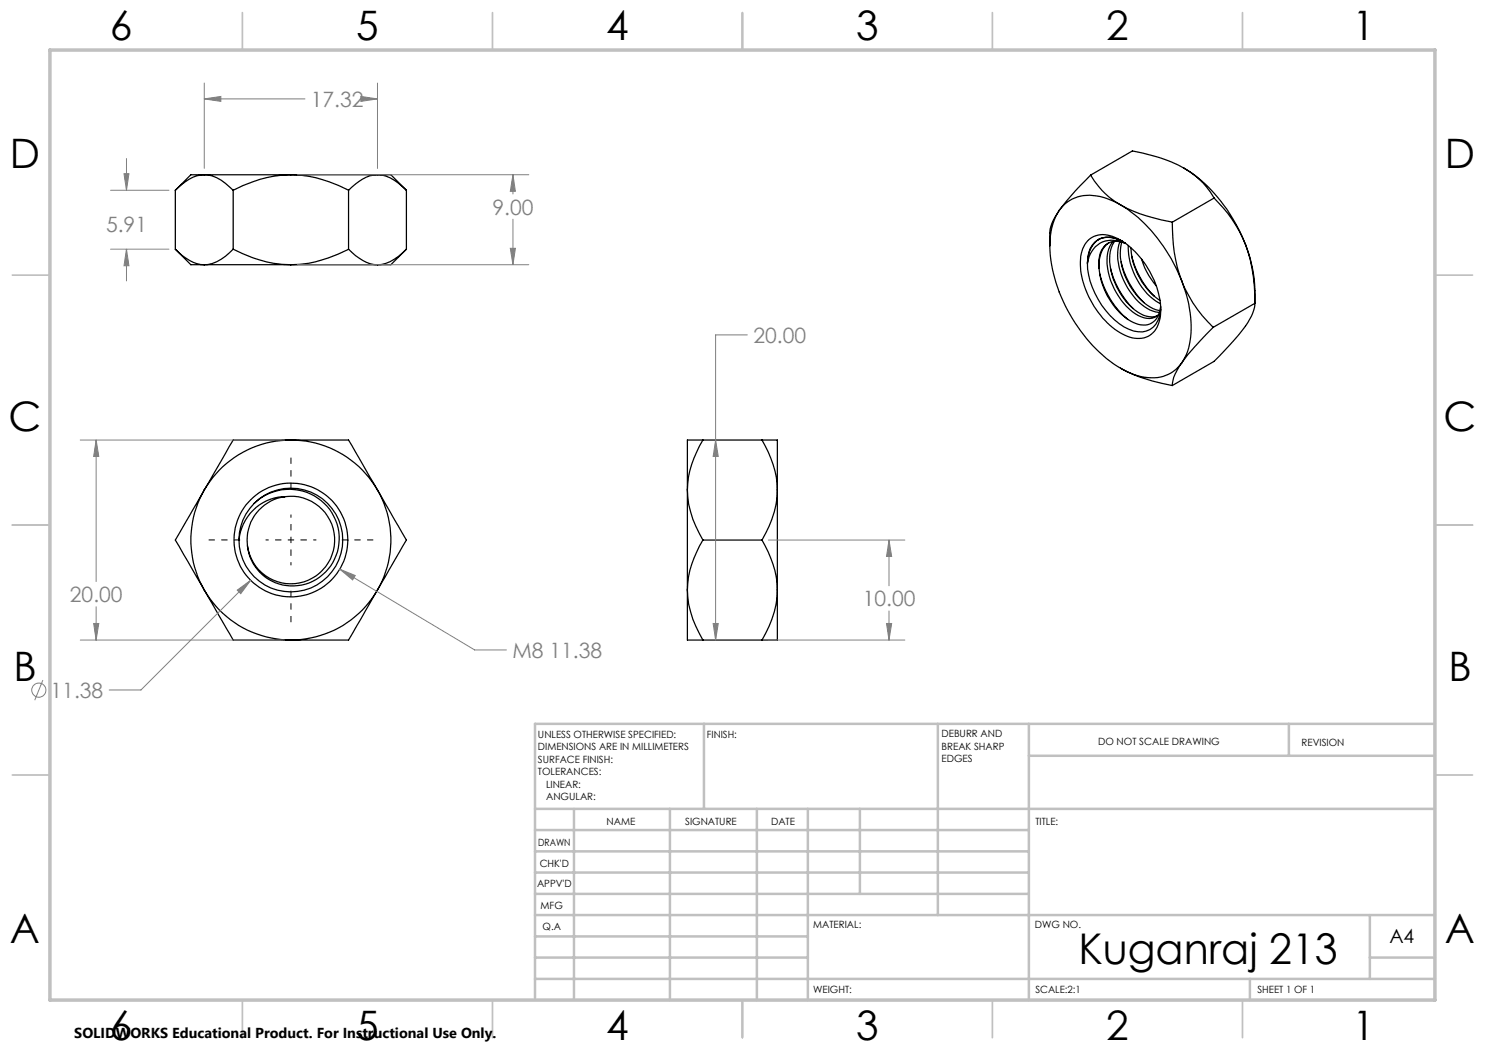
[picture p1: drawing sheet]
<svg xmlns="http://www.w3.org/2000/svg" width="297mm" height="210mm" viewBox="0 0 297 210" stroke-linecap="round" stroke-linejoin="round" font-family="sans-serif">
<g fill="none" stroke="#000" stroke-width=".25">
<path d="M35.1 38.1v11.7M40.9 35a7.3 7.3 0 0 1 4.9 2.3l.8 .8M40.9 35h17.3M40.9 35a8.7 8.7 0 0 0-5.8 3.1M40.9 35h-2.7l-3.1 3.1M46.6 38.1v11.7M58.2 35a24.8 24.8 0 0 0-11.6 3.1M58.2 35a25.8 25.8 0 0 1 11.5 3.1M58.2 35h17.3M69.7 38.1v11.7M75.5 35a8.7 8.7 0 0 0-5.8 3.1M75.5 35a7.3 7.3 0 0 1 5 2.3l.8 .8"/>
<path d="M75.5 35h2.7l3.1 3.1M81.3 38.1v11.7M218.1 35a16 16 0 0 0 6 6M218.1 35l-3.1 3.2-3.2 3.9M236.8 33.6a31.9 31.9 0 0 0-10.3-3.4l-8.4 4.8M236.8 33.6a15.3 15.3 0 0 1 6 6M236.8 33.6a30.8 30.8 0 0 1 12.3 15.3M242.8 39.6a26.9 26.9 0 0 1 6.3 9.3M242.8 39.6l-8.3 4.8M35.1 49.8a8.7 8.7 0 0 0 5.8 3.1M35.1 49.8l3.1 3.1h2.7M40.9 52.9h17.3"/>
<path d="M46.6 49.8a8.7 8.7 0 0 1-5.7 3.1M46.6 49.8a25.7 25.7 0 0 0 11.6 3.1M58.2 52.9h17.3M69.7 49.8a8.7 8.7 0 0 0 5.8 3.1M69.7 49.8a26 26 0 0 1-11.5 3.1M81.3 49.8a9 9 0 0 1-5.8 3.1M81.3 49.8l-3.1 3.1h-2.7M211.8 42.1a15.4 15.4 0 0 0-1.3 11.8 32 32 0 0 0 12.9 19.3l.7 .5M211.8 42.1a8.1 8.1 0 0 0-1.8 4.5v2.6M217.5 48.2a4.9 4.9 0 0 1 6-.5 17.5 17.5 0 0 1 8.6 14.8 4.9 4.9 0 0 1-3.3 5.1 8.1 8.1 0 0 1-6.8-2.6 17.8 17.8 0 0 1-5.9-12.6 6.4 6.4 0 0 1 1.4-4.2zM217.5 52.7a5 5 0 0 1 7.1-4.2l.5 .2a3.6 3.6 0 0 0-5.3 3.4v1.6M217.5 52.7a16.3 16.3 0 0 0 7.3 12.7 5 5 0 0 0 5.8 0 5.4 5.4 0 0 0 1.5-4"/>
<path d="M217.5 52.6v.1M219.6 47.9a4.9 4.9 0 0 0-2.1 4.7M219.6 47.9a4.8 4.8 0 0 1 4.9 .4 5.3 5.3 0 0 0-4.9-.4zM219.8 47.9a5.4 5.4 0 0 0-2.3 4.7M219.8 53.7a14 14 0 0 0 6.8 10.8 3.5 3.5 0 0 0 5.5-2.7v-.6M220 54.8a17 17 0 0 0 5.6 9.1M221.8 48.6a5.4 5.4 0 0 0-2 5.1M222.1 53.7a17.4 17.4 0 0 0 4.5 8M222.6 48.3a7.5 7.5 0 0 0-.7 6.9 12.8 12.8 0 0 0 6.3 8.2 2.97 2.97 0 0 0 3.6-.5M222.9 48.3a7.6 7.6 0 0 0-.5 6.6 13 13 0 0 0 6.3 8.2 3.8 3.8 0 0 0 2.7 .1M224 48.3a11.9 11.9 0 0 0 2.6 10.7 7.5 7.5 0 0 0 5.3 3.5M224.1 41a10.7 10.7 0 0 0-9.1-1.4l-2 1.1-1.2 1.4"/>
<path d="M224.1 41a31 31 0 0 1 12.3 15.2M224.1 41a33.9 33.9 0 0 0 10.4 3.4M224.2 52.4a16.8 16.8 0 0 0 4.6 8.1M224.4 48.4a12 12 0 0 0 2.7 10.3 8.3 8.3 0 0 0 4.9 3.4M225.7 49.1a13.5 13.5 0 0 0 6.4 11.6M226.2 49.6a13.9 13.9 0 0 0 5.8 10.5M226.3 51.2a17 17 0 0 0 4.6 8.1M228.3 51.8l1 2.5 1.9 2.8M234.5 44.4a31.6 31.6 0 0 0 1.9 11.8M236.4 56.2a25.4 25.4 0 0 0 6.2 9.3M236.4 56.2a20.8 20.8 0 0 1 .9 14.7l-.9 1.7M249.1 48.9a32.4 32.4 0 0 1 1.9 11.8"/>
<path d="M249.1 48.9a26.8 26.8 0 0 1 1.9 9.2v2.6M224.1 73.7a31.3 31.3 0 0 0 10.4 3.4M236.4 72.6a7.5 7.5 0 0 1-8.1 2.7l-2.1-.6-2.1-1M236.4 72.6l-1 1.5a5.9 5.9 0 0 0-.9 3M242.6 65.5a60.2 60.2 0 0 0-6.2 7.1M251 60.7a8.9 8.9 0 0 1-2.5 5.3l-2.6 3-3.1 3.3-8.3 4.8M251 60.7l-8.4 4.8M40.9 98a20 20 0 0 0 0 20M40.9 98l-5.8 10 5.8 10M57 99.3a9.5 9.5 0 0 0-9.2 8.7M57 99.3a8.8 8.8 0 0 0-7.5 9.9M57 99.3a8.8 8.8 0 0 1 9.9 7.5 8.8 8.8 0 0 1-7.5 9.9 8.8 8.8 0 0 1-9.9-7.5"/>
<path d="M57 99.3l-.2 .1M58.2 88a20 20 0 0 1 17.3 10M58.2 88h11.5l5.8 10M58.2 88a20 20 0 0 0-17.3 10M58.2 88h-11.6l-5.7 10M75.5 98a20 20 0 0 1 0 20M75.5 98l5.8 10-5.8 10M137.5 98a20 20 0 0 0 3.1 10M137.5 98v20M140.6 88a19.9 19.9 0 0 0-3.1 10M140.6 88h-3.1v10M140.6 88h11.8"/>
<path d="M152.4 88a20.4 20.4 0 0 1 3.1 10M152.4 88h3.1v10M155.5 98a19.4 19.4 0 0 1-3.1 10M155.5 98v20M40.9 118a19.9 19.9 0 0 0 17.3 10M40.9 118l5.7 10h11.6M47.8 108h.1M50.8 100.7a10.2 10.2 0 0 0-3 7.3M50.8 100.7a10.4 10.4 0 0 1 16.4 2.1 10.4 10.4 0 0 1-6.3 15.2 10.4 10.4 0 0 1-13.1-10M50.8 100.7a9.9 9.9 0 0 1 13.3-.6 9.9 9.9 0 0 1 2 13.1 9.1 9.1 0 0 1-9.7 3.8 9.1 9.1 0 0 1-6.9-7.8M75.5 118l-5.8 10h-11.5M75.5 118a19.9 19.9 0 0 1-17.3 10"/>
<path d="M137.5 118a20 20 0 0 0 3.1 10M137.5 118v10h3.1M140.6 108a19.9 19.9 0 0 0-3.1 10M140.6 108h11.8M152.4 108a20.4 20.4 0 0 1 3.1 10M155.5 118a19.4 19.4 0 0 1-3.1 10M155.5 118v10h-3.1M140.6 128h11.8"/>
<circle cx="58.2" cy="108" r="11.4"/>
</g>
<path d="M16.1 88h40.8M19.2 88l.6 3.3h-1.1zM19.2 88v28.3M16.1 128h40.8M19.2 121.3v6.7" fill="none" stroke="#808080" stroke-width=".2"/>
<g fill="none" stroke="#c0c0c0" stroke-width=".35">
<path d="M48.5 2.5v7.5M98.5 2.5v7.5M148.5 2.5v7.5M198.5 2.5v7.5M248.5 2.5v7.5M2.5 55h7.5M287 55h7.5M2.5 105h7.5M287 105h7.5M2.5 155h7.5M287 155h7.5M48.5 200v7.5"/>
<path d="M98.5 200v7.5M148.5 200v7.5M198.5 200v7.5M248.5 200v7.5"/>
</g>
<g fill="none" stroke="#c0c0c0" stroke-width=".5">
<path d="M140.8 144.8v17M187.6 144.8v38.2M205.8 144.8v55.2M205.8 151.2h81.2M257.8 144.8v6.4M287 144.8h-180v55.2M107 161.8h180M107 178.8h98.8M107 174.5h98.8M107 170.3h98.8M107 166h98.8M114.8 161.8v38.2"/>
<path d="M134 161.8v38.2M151.4 161.8v38.2M161.6 161.8v38.2M172 161.8v17M107 195.8h180M107 191.5h54.6M107 187.3h54.6M107 183h180M250 195.8v4.2M274 191.5h13M274 183v12.8"/>
</g>
<path d="M10 10h277v190h-277z" fill="none" stroke="#c0c0c0" stroke-width=".7"/>
<path d="M19.2 88l.6 3.3h-1.1z" fill="#808080"/>
<path d="M18.7 124.7h1.1l-.6 3.3z" fill="none" stroke="#808080" stroke-width=".2"/>
<path d="M18.7 124.7h1.1l-.6 3.3z" fill="#808080"/>
<g fill="none" stroke="#808080" stroke-width=".2">
<path d="M47.4 118l2.7-1.9-1.9 2.6zM50.1 116.1l-21.9 21.9h-6.4M8.6 136l-1.7 4"/>
<circle cx="7.8" cy="138" r="1.42"/>
</g>
<path d="M47.4 118l2.7-1.9-1.9 2.6z" fill="#808080"/>
<path d="M67.9 113.8l3.1 1.3-.5 .9zM67.9 113.8l27 16.2h6.4" fill="none" stroke="#808080" stroke-width=".2"/>
<path d="M67.9 113.8l3.1 1.3-.5 .9z" fill="#808080"/>
<path d="M59.4 35h46.4M102.6 35v3.8M59.4 52.9h46.4M102.1 49.7h1l-.5 3.2zM102.6 43.8v9.1" fill="none" stroke="#808080" stroke-width=".2"/>
<path d="M58.2 108v-5.1M58.2 108h-5.1M58.2 108v5.1M58.2 108h5.1" fill="none" stroke="#000" stroke-width=".2" stroke-dasharray="15.2 1.3 1.3 1.3" stroke-dashoffset="14.6" stroke-linecap="butt"/>
<path d="M58.2 97.8v-6.3M48 108h-6.3M58.2 118.1v6.3M68.4 108h6.3" fill="none" stroke="#000" stroke-width=".2" stroke-dasharray="15.2 1.3 1.3 1.3" stroke-dashoffset="14" stroke-linecap="butt"/>
<path d="M102.1 49.7h1l-.5 3.2z" fill="#808080"/>
<path d="M102.6 35l.5 3.3h-1z" fill="none" stroke="#808080" stroke-width=".2"/>
<path d="M102.6 35l.5 3.3h-1z" fill="#808080"/>
<path d="M22.1 38.1h11.7M25.3 31.7v6.4M22.1 49.8h11.7M25.3 49.8l.5 3.4h-1zM25.3 49.8v6.4" fill="none" stroke="#808080" stroke-width=".2"/>
<path d="M25.3 49.8l.5 3.4h-1z" fill="#808080"/>
<path d="M24.8 34.7h1l-.5 3.4z" fill="none" stroke="#808080" stroke-width=".2"/>
<path d="M24.8 34.7h1l-.5 3.4z" fill="#808080"/>
<path d="M40.9 16.6v17.1M40.9 19.8h20.1M72.2 19.3l3.3 .5-3.3 .5zM73.9 19.8h1.6M75.5 16.6v17.1" fill="none" stroke="#808080" stroke-width=".2"/>
<path d="M72.2 19.3l3.3 .5-3.3 .5z" fill="#808080"/>
<path d="M40.9 19.8l3.3-.5v1z" fill="none" stroke="#808080" stroke-width=".2"/>
<path d="M40.9 19.8l3.3-.5v1z" fill="#808080"/>
<path d="M149.5 67h-6.4v61M142.6 124.7h1.1l-.6 3.3z" fill="none" stroke="#808080" stroke-width=".2"/>
<path d="M142.6 124.7h1.1l-.6 3.3z" fill="#808080"/>
<path d="M143.1 88l.6 3.3h-1.1z" fill="none" stroke="#808080" stroke-width=".2"/>
<path d="M143.1 88l.6 3.3h-1.1z" fill="#808080"/>
<path d="M153.7 108h27.3M177.8 108l.5 3.3h-1zM177.8 108v9.1M153.7 128h27.3M177.8 122.2v5.8" fill="none" stroke="#808080" stroke-width=".2"/>
<path d="M177.8 108l.5 3.3h-1z" fill="#808080"/>
<path d="M177.3 124.7h1l-.5 3.3z" fill="none" stroke="#808080" stroke-width=".2"/>
<path d="M177.3 124.7h1l-.5 3.3z" fill="#808080"/>
<text font-size="8.5" x="215.7" y="192.7">Kuganraj 213</text>
<g font-size="8.1">
<text x="22" y="8">6</text>
<text x="71.2" y="8">5</text>
<text x="121.2" y="8">4</text>
<text x="171.2" y="8">3</text>
<text x="221.2" y="8">2</text>
<text x="270.5" y="8">1</text>
<text x="2" y="33.6">D</text>
<text x="289" y="33.6">D</text>
<text x="1.7" y="86.1">C</text>
<text x="288.7" y="86.1">C</text>
<text x="2.7" y="136.1">B</text>
<text x="289.7" y="136.1">B</text>
<text x="2" y="188.6">A</text>
<text x="289" y="188.6">A</text>
<text x="22" y="208">6</text>
<text x="71.2" y="208">5</text>
<text x="121.2" y="208">4</text>
<text x="171.2" y="208">3</text>
<text x="221.2" y="208">2</text>
<text x="270.5" y="208">1</text>
</g>
<g font-size="4.2" fill="#808080">
<text x="62.2" y="21.4">17.32</text>
<text x="21.2" y="46.4">5.91</text>
<text x="98.5" y="42.9">9.00</text>
<text x="150.7" y="68.6">20.00</text>
<text x="14" y="120.4">20.00</text>
<text x="172.5" y="121.3">10.00</text>
<text x="102.5" y="131.6">M8 11.38</text>
<text x="10.1" y="139.6">11.38</text>
</g>
<text font-size="3.9" x="277.9" y="188.5">A4</text>
<text font-size="2.9" x="14.9" y="207.6">SOLIDWORKS Educational Product. For Instructional Use Only.</text>
<g font-size="2">
<text x="107.6" y="147.6">UNLESS OTHERWISE SPECIFIED:</text>
<text x="141.4" y="147.6">FINISH:</text>
<text x="188.3" y="147.5">DEBURR AND</text>
<text x="188.3" y="150">BREAK SHARP</text>
<text x="219.6" y="149">DO NOT SCALE DRAWING</text>
<text x="260.3" y="149.2">REVISION</text>
<text x="107.6" y="150.1">DIMENSIONS ARE IN MILLIMETERS</text>
<text x="107.6" y="152.6">SURFACE FINISH:</text>
<text x="107.6" y="155.1">TOLERANCES:</text>
<text x="188.3" y="152.5">EDGES</text>
<text x="109.2" y="157.6">LINEAR:</text>
<text x="109.2" y="160.1">ANGULAR:</text>
<text x="121.3" y="165">NAME</text>
<text x="137" y="164.9">SIGNATURE</text>
<text x="154.2" y="164.9">DATE</text>
<text x="207.1" y="164.9">TITLE:</text>
<text x="107.6" y="169.1">DRAWN</text>
<text x="107.9" y="173.3">CHK'D</text>
<text x="107.4" y="177.4">APPV'D</text>
<text x="108.1" y="181.8">MFG</text>
<text x="108.5" y="186">Q.A</text>
<text x="162.6" y="185.5">MATERIAL:</text>
<text x="207" y="185.5">DWG NO.</text>
<text x="162.6" y="198.5">WEIGHT:</text>
<text x="207.1" y="198.6">SCALE:2:1</text>
<text x="251.5" y="198.6">SHEET 1 OF 1</text>
</g>
</svg>
